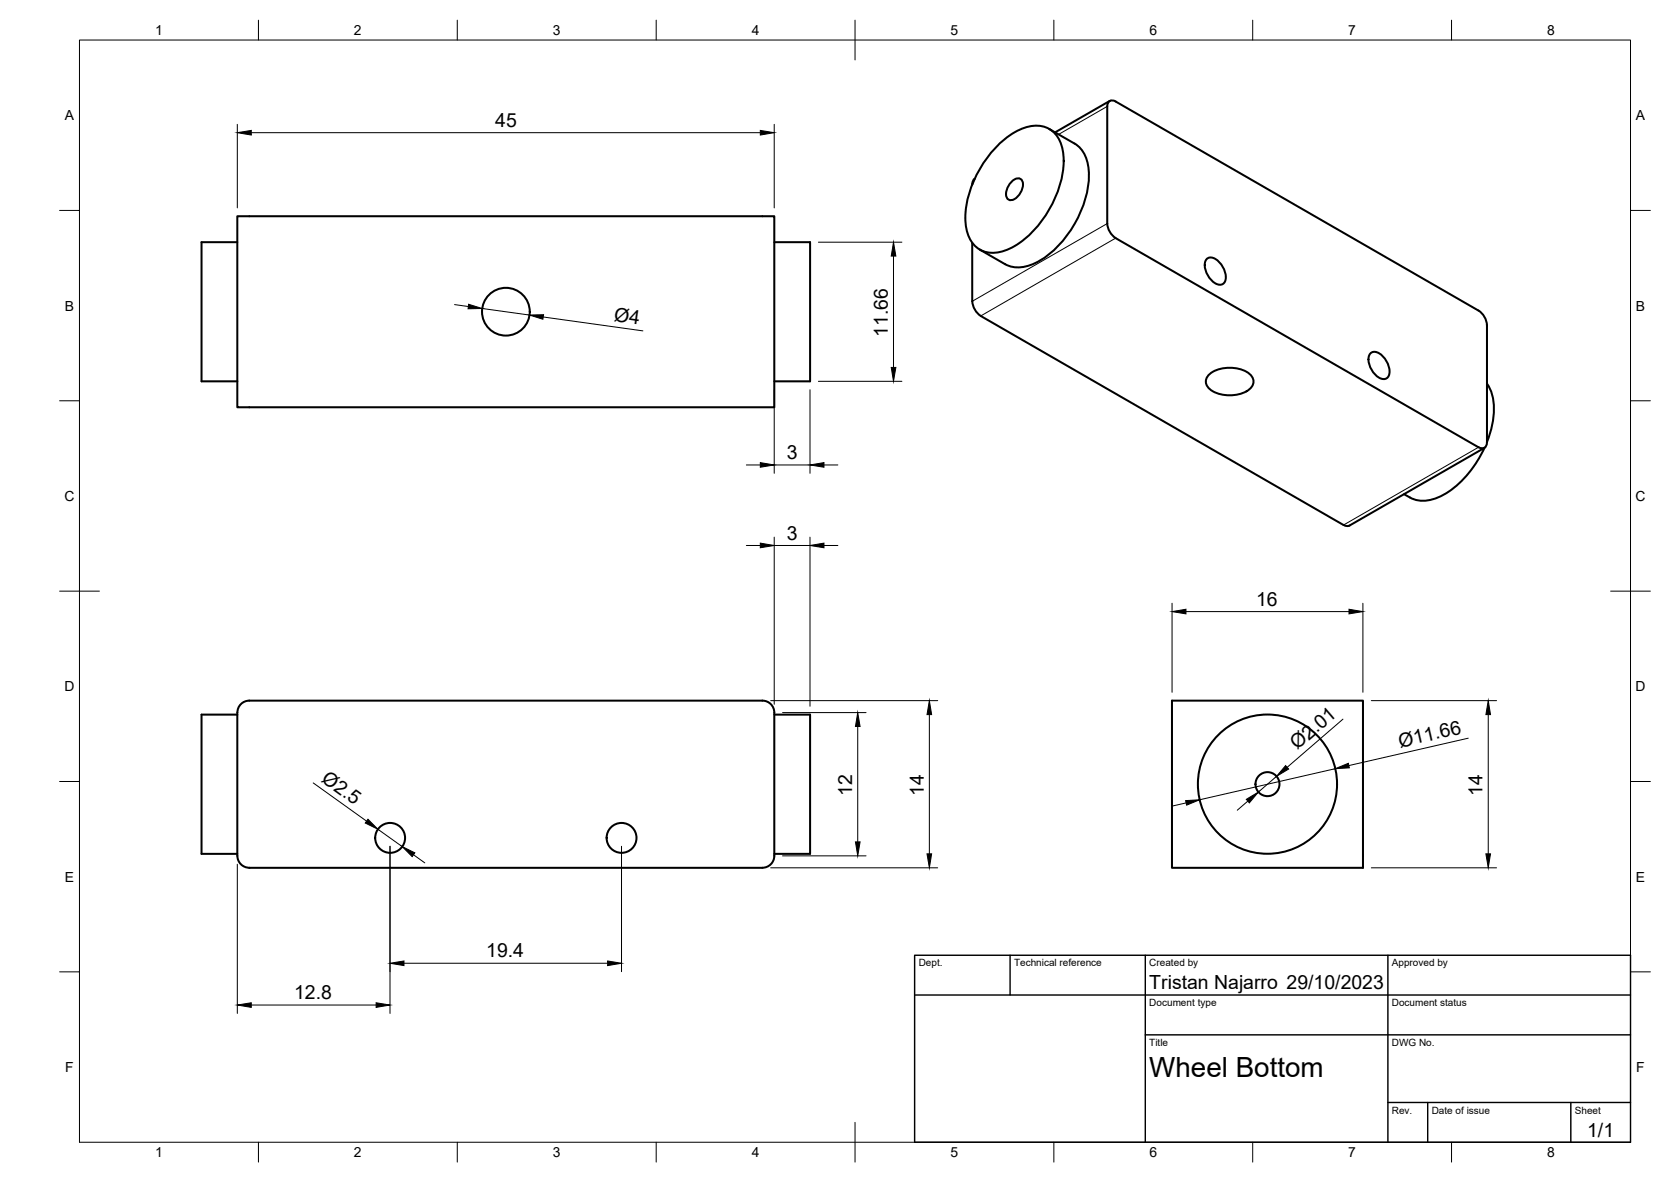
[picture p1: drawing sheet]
<svg xmlns="http://www.w3.org/2000/svg" width="420mm" height="297mm" viewBox="0 0 420 297" stroke-linecap="round" stroke-linejoin="round" font-family="sans-serif">
<!-- layer: Visible -->
<g fill="none" stroke="#000" stroke-width=".51">
<path d="M250.3 37.2a16 16 0 0 1 9.9-5.6 6.6 6.6 0 0 1 7 5.9 23.3 23.3 0 0 1-4.2 16.6 20.4 20.4 0 0 1-11.8 9.3 6.7 6.7 0 0 1-8.2-5.8 23.3 23.3 0 0 1 4.2-16.5zM263.8 32.4l6.4 3.7a9.1 9.1 0 0 1 3.6 8.7 27.3 27.3 0 0 1-13 21.1 8.6 8.6 0 0 1-8.1 .5l-6.4-3.7M279 25.4l-13.7 7.9M59.7 54.3h135v48h-135zM244.5 46.3h.1M245.1 44.9a1.51 1.51 0 0 0-.6 1.4M254.2 45.9a1.82 1.82 0 0 1 2.7-.6 3.9 3.9 0 0 1-2.9 5 1.83 1.83 0 0 1-.8-2.7zM278.4 56.2v-29.5a1.29 1.29 0 0 1 .6-1.3 1.29 1.29 0 0 1 1.5 .1l91.7 52.9 1.2 1.5 .5 1.8v29.5M278.4 56.2l.2 1.2 .6 1.1 1.3 1.3 91.3 52.6a1.3 1.3 0 0 0 1.5 .1 1.3 1.3 0 0 0 .6-1.3M59.7 60.9h-9v34.9h9M194.7 60.9h9v34.9h-9M244.5 61v14.7l.5 1.8 1.1 1.5 91.7 52.9a1.58 1.58 0 0 0 1.5 .2l34-19.5a25.4 25.4 0 0 1-11.2 12.2 8.3 8.3 0 0 1-9.1-.6"/>
<path d="M303.5 65a2.38 2.38 0 0 1 3.1 .9 4.9 4.9 0 0 1 1.4 5 1.82 1.82 0 0 1-3-.1 5.2 5.2 0 0 1-1.8-5.4zM304.3 93.9a8.9 8.9 0 0 1 9.8 0 2.49 2.49 0 0 1 1.1 2.4 2.49 2.49 0 0 1-1.8 2 9.1 9.1 0 0 1-9.1-.5 2.36 2.36 0 0 1 0-3.9zM344.7 88.7a2.38 2.38 0 0 1 3.1 .9 4.9 4.9 0 0 1 1.3 5 1.82 1.82 0 0 1-2.9-.1 5.2 5.2 0 0 1-1.8-5.4zM373.9 96.4a14.1 14.1 0 0 1 1 11.8l-1 2.9M59.7 179.6h-9v35h9M59.7 179.1v36M191.7 176.1h-129a2.99 2.99 0 0 0-3 3M191.7 176.1a2.99 2.99 0 0 1 3 3v36M194.7 179.6h9v35h-9M294.7 176.1h48v42h-48zM59.7 215.1a2.99 2.99 0 0 0 3 3h129M194.7 215.1a2.99 2.99 0 0 1-3 3"/>
<circle cx="127.2" cy="78.3" r="6"/>
<circle cx="318.7" cy="197.1" r="17.5"/>
<circle cx="318.7" cy="197.1" r="3"/>
<circle cx="98.1" cy="210.6" r="3.8"/>
<circle cx="156.3" cy="210.6" r="3.8"/>
</g>
<!-- layer: Visible Narrow -->
<path d="M278.4 26.7l-12.2 7.1M244.5 46.3h.1M278.4 56.2l-33.9 19.5M280.5 59.8l-33.9 19.6M371.8 112.4l-34 19.5" fill="none" stroke="#000" stroke-width=".25"/>
<!-- layer: BORDER -->
<g fill="none" stroke="#000" stroke-width=".25">
<path d="M20 10.1h390v276.9h-390zM65 5.1v5M115 5.1v5M165 5.1v5M215 5.1v10M265 5.1v5M315 5.1v5M365 5.1v5M15 52.9h5M410 52.9h5M15 100.7h5M410 100.7h5"/>
<path d="M15 148.6h10M405 148.6h10M15 196.4h5M410 196.4h5M15 244.2h5M410 244.2h5M65 287v5M115 287v5M165 287v5M215 282.1v9.9M265 287v5M315 287v5"/>
<path d="M365 287v5"/>
</g>
<!-- layer: TITLEBLOCK -->
<path d="M230 240.1h180v46.9h-180zM230 250h180M254 240.1v9.9M288 240.1v46.9M349 240.1v46.9M288 260.1h122M349 277.1h61M359 277.1v9.9M395 277.1v9.9" fill="none" stroke="#000" stroke-width=".36"/>
<!-- layer: FD_Dimensions -->
<g fill="none" stroke="#000" stroke-width=".25">
<path d="M59.7 31.2v21M63.2 33.3h128M194.7 31.2v21M114.3 76.5l3.5 .5M121.2 77.5l11.9 1.7M136.6 79.7l25 3.4M205.8 60.9h21M224.7 64.4v27.9M194.7 97.9v21M203.7 97.9v21M205.8 95.8h21M187.7 116.8h3.5"/>
<path d="M194.7 116.8h9M207.2 116.8h3.5M187.7 137.1h3.5M194.7 135v42M194.7 137.1h9M203.7 135v42.5M207.2 137.1h3.5M294.7 151.6v22.4M298.2 153.7h41M342.7 151.6v22.4M193.8 176.1h42M196.8 179.1h21"/>
<path d="M233.7 179.6v35M344.8 176.1h31.5M374.2 179.6v35M78.8 196.8l13.4 9.6M215.7 182.6v29M321 195.1l-4.6 3.9M335.7 193.2l-34.1 7.8M337.7 180.7l-14.1 12.1M369.2 185.5l-30 6.9M59.7 217.2v37.5M95 208.4l6.1 4.4M98.1 212.7v42"/>
<path d="M104 214.8l2.8 2M156.3 212.7v31.5M193.8 218.1h42M196.8 215.1h21M298.2 201.8l-3.4 .8M313.8 201.3l-2.7 2.3M344.8 218.1h31.5M63.2 252.6h31.4M101.6 242.1h51.2"/>
</g>
<g fill="#000" stroke="#000" stroke-width=".25">
<path d="M59.7 33.3l3.5-.5v1.1zM191.2 32.8l3.5 .5-3.5 .6zM117.8 76.5l3.4 1-3.5 .1zM133.1 79.2l3.6-.1-.2 1.1zM224.7 60.9l.6 3.5h-1.2zM224.1 92.3h1.2l-.6 3.5zM191.2 116.3l3.5 .5-3.5 .6zM203.7 116.8l3.5-.5v1.1zM191.2 136.5l3.5 .6-3.5 .6zM203.7 137.1l3.5-.6v1.2zM294.7 153.7l3.5-.6v1.2zM339.2 153.1l3.5 .6-3.5 .6z"/>
<path d="M233.7 176.1l.6 3.5h-1.2zM374.2 176.1l.6 3.5h-1.2zM215.7 179.1l.6 3.5h-1.2zM323.3 192.4l.7 .9-3 1.8zM335.7 193.2l3.3-1.4 .3 1.2zM92.5 205.9l2.5 2.5-3.2-1.6zM101.1 212.8l3.2 1.5-.7 1zM215.1 211.6h1.2l-.6 3.5zM233.1 214.6h1.2l-.6 3.5zM298.1 201.2l3.5-.2-3.2 1.3zM313.4 200.9l3-1.9-2.3 2.8zM373.6 214.6h1.2l-.6 3.5z"/>
<path d="M59.7 252.6l3.5-.6v1.2zM94.6 252l3.5 .6-3.5 .6zM98.1 242.1l3.5-.6v1.2zM152.8 241.5l3.5 .6-3.5 .6z"/>
</g>
<text font-size="7" x="289" y="270.6">Wheel Bottom</text>
<g font-size="4.9">
<text x="124.5" y="31.9">45</text>
<text x="154.3" y="80.6" transform="rotate(8 154.3 80.6)">Ø4</text>
<text x="223.2" y="84.6" transform="rotate(-90 223.2 84.6)">11.66</text>
<text x="197.8" y="115.4">3</text>
<text x="197.8" y="135.6">3</text>
<text x="315.8" y="152.2">16</text>
<text x="326.2" y="188.6" transform="rotate(-41 326.2 188.6)">Ø2.01</text>
<text x="352" y="187.9" transform="rotate(-13 352 187.9)">Ø11.66</text>
<text x="80.6" y="196.2" transform="rotate(36 80.6 196.2)">Ø2.5</text>
<text x="214.3" y="199.9" transform="rotate(-90 214.3 199.9)">12</text>
<text x="232.3" y="199.9" transform="rotate(-90 232.3 199.9)">14</text>
<text x="372.8" y="199.9" transform="rotate(-90 372.8 199.9)">14</text>
<text x="122.3" y="240.6">19.4</text>
<text x="74" y="251.1">12.8</text>
<text x="289" y="248.5">Tristan Najarro 29/10/2023</text>
<text x="399.1" y="285.7">1/1</text>
</g>
<g font-size="3.5">
<text x="39" y="8.8">1</text>
<text x="89" y="8.8">2</text>
<text x="139" y="8.8">3</text>
<text x="189" y="8.8">4</text>
<text x="239" y="8.8">5</text>
<text x="289" y="8.8">6</text>
<text x="339" y="8.8">7</text>
<text x="389" y="8.8">8</text>
<text x="16.3" y="30.2">A</text>
<text x="411.3" y="30.2">A</text>
<text x="16.3" y="78">B</text>
<text x="411.3" y="78">B</text>
<text x="16.2" y="125.9">C</text>
<text x="411.2" y="125.9">C</text>
<text x="16.2" y="173.7">D</text>
<text x="411.2" y="173.7">D</text>
<text x="16.3" y="221.6">E</text>
<text x="411.3" y="221.6">E</text>
<text x="16.4" y="269.4">F</text>
<text x="411.4" y="269.4">F</text>
<text x="39" y="290.8">1</text>
<text x="89" y="290.8">2</text>
<text x="139" y="290.8">3</text>
<text x="189" y="290.8">4</text>
<text x="239" y="290.8">5</text>
<text x="289" y="290.8">6</text>
<text x="339" y="290.8">7</text>
<text x="389" y="290.8">8</text>
</g>
<g font-size="2.5">
<text x="231" y="242.9">Dept.</text>
<text x="255" y="242.9">Technical reference</text>
<text x="289" y="242.9">Created by</text>
<text x="350" y="242.9">Approved by</text>
<text x="289" y="252.8">Document type</text>
<text x="350" y="252.8">Document status</text>
<text x="289" y="262.9">Title</text>
<text x="350" y="262.9">DWG No.</text>
<text x="350" y="279.9">Rev.</text>
<text x="360" y="279.9">Date of issue</text>
<text x="396" y="279.9">Sheet</text>
</g>
</svg>
